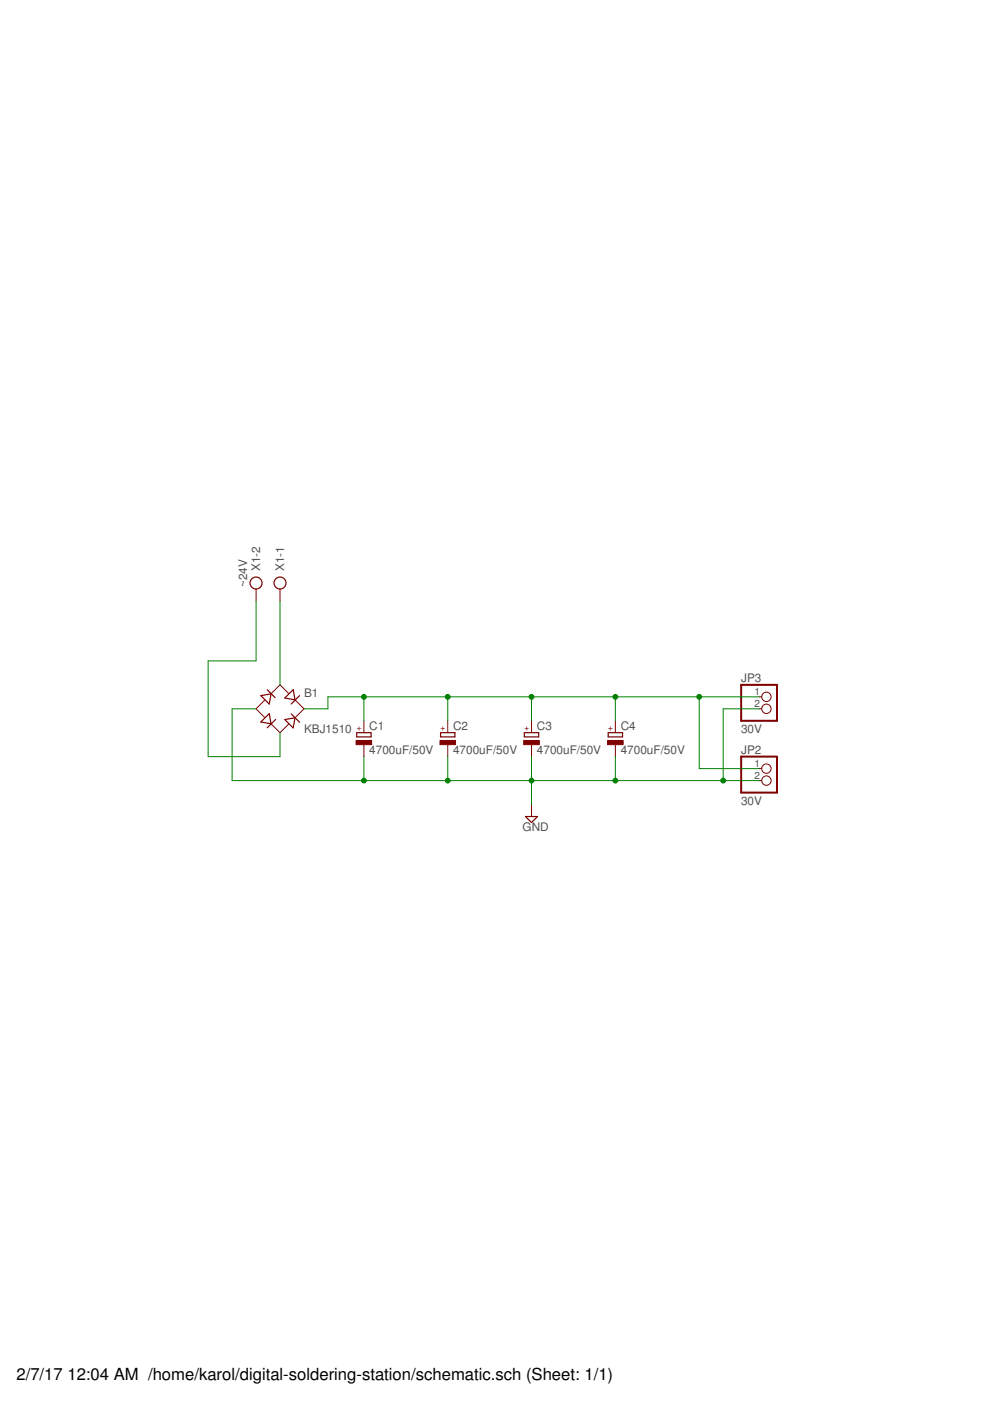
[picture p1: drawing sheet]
<svg xmlns="http://www.w3.org/2000/svg" width="210mm" height="297mm" viewBox="0 0 210 297" stroke-linecap="round" stroke-linejoin="round" font-family="sans-serif">
<g fill="none" stroke="#800000" stroke-width=".25">
<path d="M55.3 147.5l2.2-.4-.4 2.2zM56.7 146.2l1.6 1.7M57.1 151.3l.4 2.2-2.2-.4zM58.4 152.5l-1.7 1.8M60.4 152.6l2.1-.4-.3 2.1zM61.7 151.3l1.8 1.8M62.2 146.2l.3 2.2-2.1-.4zM63.5 147.5l-1.8 1.8M75.6 155.3h3.1v.9h-3.1zM93.4 155.3h3.1v.9h-3.1zM111.2 155.3h3v.9h-3zM128.9 155.3h3.1v.9h-3.1z"/>
<path d="M111.4 173.1h2.6l-1.3 1.3z"/>
<circle cx="54.3" cy="123.6" r="1.27"/>
<circle cx="59.4" cy="123.6" r="1.27"/>
</g>
<g fill="none" stroke="#800000" stroke-width=".21">
<path d="M54.3 124.9v2.5M59.4 124.9v2.5M56.1 148.5l-1.8 1.8 1.8 1.8M57.5 153.5l1.9 1.8 1.8-1.8M61.2 147l-1.8-1.8-1.9 1.9M62.5 148.4l2 1.9-2 1.9M77.2 152.8v2.5M77.2 157.9v2.5M94.9 152.8v2.5M94.9 157.9v2.5M112.7 152.8v2.5M112.7 157.9v2.5"/>
<path d="M130.5 152.8v2.5M130.5 157.9v2.5M161 147.7h.5M161 150.3h.5M112.7 170.6v2.5M161 163h.5M161 165.5h.5"/>
<circle cx="162.5" cy="147.7" r=".99"/>
<circle cx="162.5" cy="150.3" r=".99"/>
<circle cx="162.5" cy="165.5" r=".99"/>
<circle cx="162.5" cy="163" r=".99"/>
</g>
<g fill="#800000" stroke="#800000" stroke-width=".21">
<path d="M75.5 157h3.3v.9h-3.3z"/>
<path d="M93.3 157h3.3v.9h-3.3z"/>
<path d="M111 157h3.3v.9h-3.3z"/>
<path d="M128.8 157h3.3v.9h-3.3z"/>
</g>
<path d="M157.1 145.2h7.6v7.6h-7.6zM157.1 160.4h7.6v7.6h-7.6z" fill="none" stroke="#800000" stroke-width=".42"/>
<g fill="none" stroke="#008000" stroke-width=".21">
<path d="M54.3 127.4v12.7h-10.2v20.3h15.3v-5.1M59.4 127.4v17.8M54.3 150.3h-5.1v15.2h111.8M77.2 147.7v5.1M94.9 147.7v5.1M112.7 147.7v5.1M130.5 147.7v5.1M148.3 147.7v15.3h12.7M161 147.7h-91.5v2.6h-5M161 150.3h-7.7v15.2M77.2 160.4v5.1M94.9 160.4v5.1"/>
<path d="M112.7 160.4v10.2M130.5 160.4v5.1"/>
</g>
<g fill="#008000" stroke="#008000" stroke-width=".21">
<circle cx="94.9" cy="147.7" r=".51"/>
<circle cx="112.7" cy="147.7" r=".51"/>
<circle cx="77.2" cy="147.7" r=".51"/>
<circle cx="130.5" cy="147.7" r=".51"/>
<circle cx="148.3" cy="147.7" r=".51"/>
<circle cx="77.2" cy="165.5" r=".51"/>
<circle cx="94.9" cy="165.5" r=".51"/>
<circle cx="112.7" cy="165.5" r=".51"/>
<circle cx="130.5" cy="165.5" r=".51"/>
<circle cx="153.3" cy="165.5" r=".51"/>
</g>
<g font-size="3.5">
<text x="3.5" y="292.5">2/7/17</text>
<text x="14.3" y="292.5">12:04 AM /home/karol/digital-soldering-station/schematic.sch (Sheet: 1/1)</text>
</g>
<g font-size="2.5" fill="#505050">
<text x="52.4" y="124.5" transform="rotate(-90 52.4 124.5)">~24V</text>
<text x="55.2" y="121.1" transform="rotate(-90 55.2 121.1)">X1-2</text>
<text x="60.3" y="121.1" transform="rotate(-90 60.3 121.1)">X1-1</text>
<text x="64.5" y="147.7">B1</text>
<text x="157.1" y="144.6">JP3</text>
<text x="64.5" y="155.4">KBJ1510</text>
<text x="78.3" y="154.9">C1</text>
<text x="96.1" y="154.9">C2</text>
<text x="113.8" y="154.9">C3</text>
<text x="131.6" y="154.9">C4</text>
<text x="157.1" y="155.4">30V</text>
<text x="78.3" y="159.9">4700uF/50V</text>
<text x="96.1" y="159.9">4700uF/50V</text>
<text x="113.8" y="159.9">4700uF/50V</text>
<text x="131.6" y="159.9">4700uF/50V</text>
<text x="157.1" y="159.8">JP2</text>
<text x="157.1" y="170.6">30V</text>
<text x="110.8" y="176.3">GND</text>
</g>
<g font-size="2.1" fill="#505050">
<text x="160" y="147.4">1</text>
<text x="160" y="149.9">2</text>
<text x="160" y="162.6">1</text>
<text x="160" y="165.1">2</text>
</g>
<g font-size="1.8" fill="#800000">
<text x="76.6" y="154.9" transform="rotate(-90 76.6 154.9)">+</text>
<text x="94.3" y="154.9" transform="rotate(-90 94.3 154.9)">+</text>
<text x="112.1" y="154.9" transform="rotate(-90 112.1 154.9)">+</text>
<text x="129.9" y="154.9" transform="rotate(-90 129.9 154.9)">+</text>
</g>
</svg>
